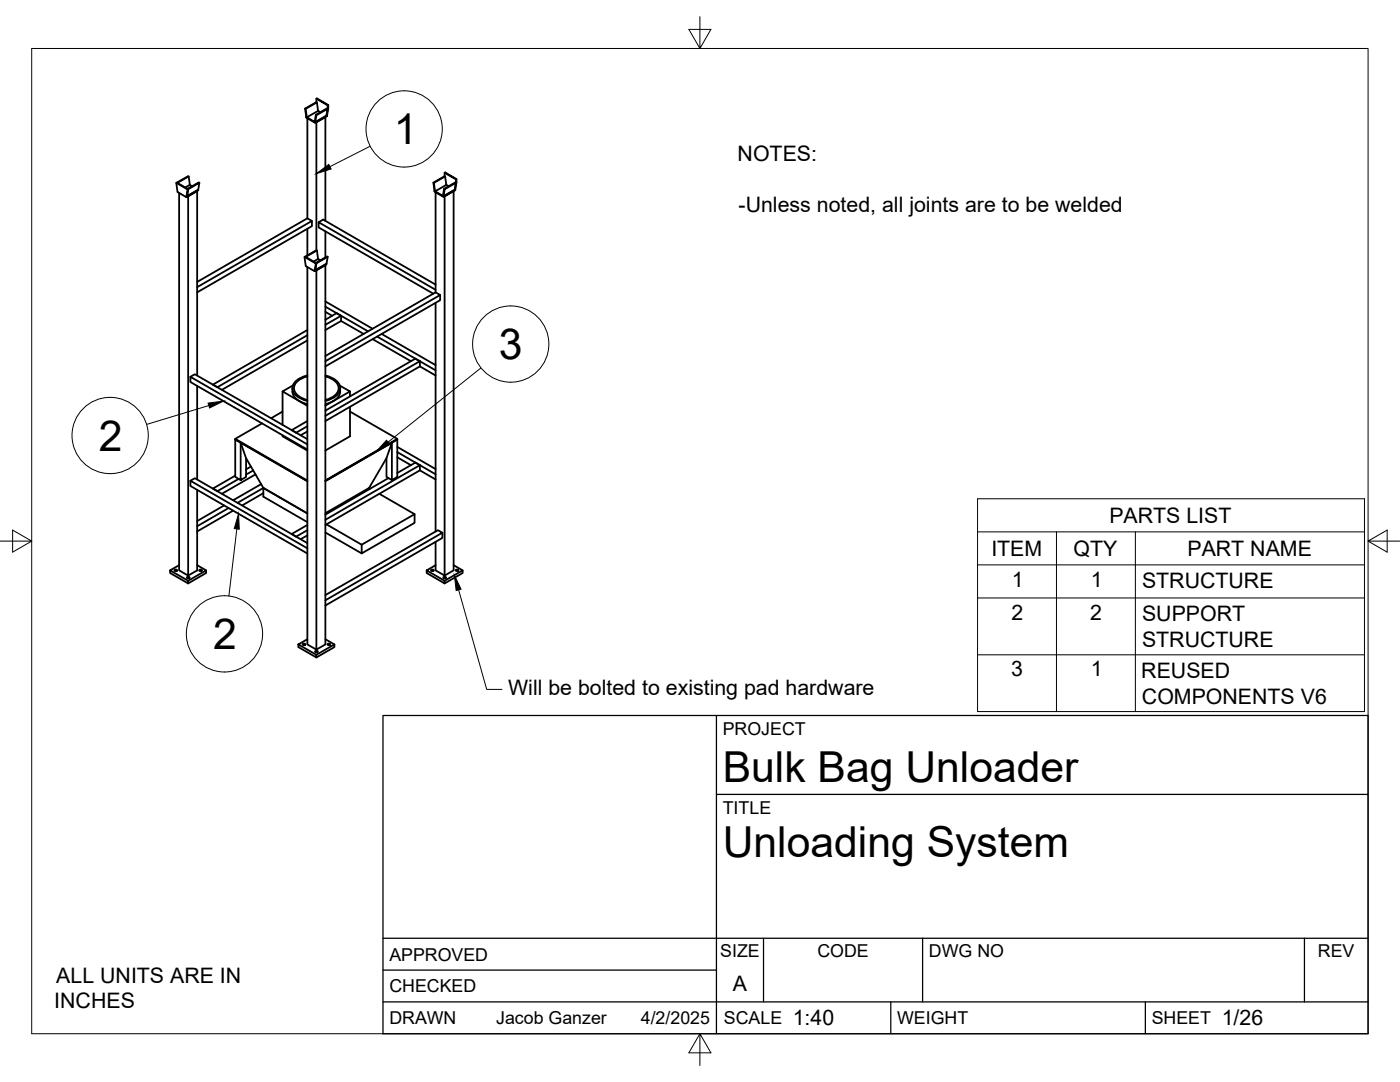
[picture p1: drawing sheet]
<svg xmlns="http://www.w3.org/2000/svg" width="279mm" height="216mm" viewBox="0 0 279 216" stroke-linecap="round" stroke-linejoin="round" font-family="sans-serif">
<!-- layer: Visible -->
<g fill="none" stroke="#000" stroke-width=".36">
<path d="M63.1 19.7l.1-.1 2.3 1.4h-.1zM63.1 19.7v.7M35.2 36.5h.2zM35.2 36.5l.2 1.8 1.8 1M35.3 36.6l2.2 1.2M35.4 36.5l2 1.2M35.8 38.5v75.3l1.7 1.1v-75.7l1.8-1.1v36.8M37.3 39.2l2.3-1.3v.1l-2.3 1.3zM37.3 37.7l.2 .1-.2 1.4M37.4 37.7l2.3-1.3 .1 .1-2.3 1.3zM37.4 37.8l-.2 1.5v-.1M37.5 37.8l-.2 1.4"/>
<path d="M37.7 35.2l-2.4 1.2 2.4-1.2 .2 1.7-.9 .5M37.9 36.9l.4 .2M39.8 36.5l-.2 1.4-2.3 1.3M60.9 21.7l2.3-1.3 .3 1.7M61 21.7l.2 1.7M61.1 23.3l1.8 1.1v.1l-1.8-1zM61.3 23.6v20M63 22.9l2.3-1.3 .1 .1-.2 1.4-2.3 1.3-.1-.1zM63 22.9l.1 .1 2.3-1.3-.2 1.4M63.1 23l-.2 1.4 2.3-1.3v.1l-2.3 1.3M63.2 20.4l-2.3 1.3 .2 1.6M63.5 22.1l-2.3 1.3-.1-.1"/>
<path d="M63.5 22.1l.4 .3M65.2 23.1l.1-.1-.1 .2zM65.4 21v.7l.1-.1-.2 1.4M65.5 21v.6M86.5 36.4l2.3-1.2 .3 1.7M86.6 36.5l.2 1.7M86.7 38.1l1.8 1.1v.1l-1.8-1.1zM86.9 38.4v19.9M88.6 37.7l2.3-1.3 .1 .1-.2 1.4-2.3 1.3-.1-.1zM88.6 37.7l.2 .1 2.2-1.3-.2 1.4M88.7 34.5l.1-.1 2.3 1.3-.1 .1zM88.7 34.5v.7"/>
<path d="M88.8 37.8l-.3 1.4 2.3-1.3v.1l-2.3 1.3M88.8 35.2l-2.3 1.2 .2 1.7M89.1 36.9l-2.3 1.3-.1-.1M89.1 36.9l.4 .2M90.8 37.9l.1-.1-.1 .2zM91 35.8v.7l.1-.1-.2 1.4M91.1 35.7v.7M39.3 56.3l22-12.7 1 .5-23 13.2M60.8 51.3h.2zM60.8 51.3l.2 1.8 1.8 1M60.9 51.3l2.2 1.2M61 51.3l2 1.2"/>
<path d="M61.3 53.3v75.3l1.8 1v-75.7l1.8-1v75.7l-1.8 1M61.3 45.6v5.4M62.3 44.1v1l-23 13.2M62.9 53.9l2.3-1.3v.2l-2.3 1.3zM62.9 52.5h.2l-.2 1.4M63 52.5l2.3-1.3h.1l-2.3 1.3zM63 52.6l-.2 1.5v-.1M63.1 52.5l-.2 1.4M63.2 50l-2.3 1.2 2.3-1.2 .3 1.7-.9 .5M63.5 51.7l.4 .2M63.6 44.3l.9-.5 22.4 13M64.9 44.1v-20.8l-1.8 1.1v25.5"/>
<path d="M64.9 46.2v5.2M65.4 51.2l-.2 1.4-2.3 1.3M86.9 57.8l-23.3-13.5v1.1l22.9 13.2M87.8 58.9v1l-22.9 13.2M38 75.2l.9-.5 22.4 12.9M39.3 77v18.7M56.4 78.1v6.7M58.4 77.5a2.38 2.38 0 0 0 1.4 2.5M58.4 76.9l-2 1.2 3.4 2M61.3 67.9l-17 9.9M61.3 65.8l-18.8 11 .9 .5 17.9-10.4M61.4 75.1a3.1 3.1 0 0 0-2.7 2.4 2.88 2.88 0 0 0 2.7 2.3"/>
<path d="M61.4 74.9a3.4 3.4 0 0 0-3 2.6 2.86 2.86 0 0 0 2.2 2.3l.8 .2M64.9 71l22-12.7 .9 .6-22.9 13.2M64.9 62.2l1.4 .8M64.9 61.2l8.6 4.9M64.9 60.2l9.5 5.4M65 74.9a3.4 3.4 0 0 1 2.9 2.6 2.84 2.84 0 0 1-2.2 2.3l-.7 .2M65 75.1a3.1 3.1 0 0 1 2.6 2.4 2.85 2.85 0 0 1-2.6 2.3M67.8 76.9l2 1.2-3.3 2M67.9 77.5a2.33 2.33 0 0 1-1.4 2.5M68.1 64.1l4.5 2.5M68.1 64.1l-3.2 1.7M68.1 63l-.9-.5-2.3 1.3"/>
<path d="M68.1 63l-3.2 1.8M68.1 63v1.1M69.8 78.1v1M74.4 67.7l7.6 4.4M75.3 67.2l11.6 6.7M76.2 66.6l10.7 6.3M83.8 73.1l3.1 1.8M83.8 73.1l-18.9 10.9M83.8 72.1l-.9-.5-18 10.3M83.8 72.1l-18.9 10.9M83.8 72.1v1M86.9 60.4v45.6"/>
<path d="M38 95.9l.9-.5 22.4 13M39.3 97.7v16.1l-1.8 1.1M46.9 94.9l-4.4 2.6 .9 .5 4.2-2.4M49.1 91.4v3.8l-1.1 .6v-7.5l-1.1-.6v7.5l1.1 .6M50.1 93.1l-1 .6M50.5 93.9l-1.4 .8M51 94.7l-6.7 3.8M52.1 96.6l-5.6 3.2M52.3 84.5l-5.4 3.1M52.6 97.4l-5.2 2.9M52.6 98.4l-4.3 2.5M52.6 97.4l8.7 5"/>
<path d="M52.6 97.4v1.7l8.7 5.1M56.4 86.8v.3l4.9 2.8M56.4 82.1l-2.3 1.4M59.8 80.1l1.5 .9M59.8 80l1.6 .6M61.3 88.7l-23.3-13.5v1l23.3 13.5M61.3 95.9l-14.4-8.3v.1l14.4 8.3-13.3-7.7 1.1 3.1 3.5 6M61.3 86.1l-1.3 .8M61.3 84l-3.1 1.8 .9 .5 2.2-1.3M64.9 95.9l14.4-8.3v.1l-14.4 8.3 13.3-7.7-1.1 3.1-3.4 6M66.5 80.1l-1.6 .8M66.5 80l-1.5 .6"/>
<path d="M69.8 81.2v5.9l-4.9 2.8M69.8 82.1l9.5 5.5M73.7 97.4l.2 .1M73.7 97.4l-8.8 5M75.7 98.5l7 4.1-10.5 6.1-7-4.1M77.1 91.4v3.8l1.1 .6v-7.5l1.1-.6v7.5l-1.1 .6M77.5 95.4l-12.6 7.3M79.3 91.2l2.7 1.6M79.3 90.2l7.6 4.4M79.3 89.2l7.6 4.4M83.8 93.9l3.1 1.8M83.8 92.8v1.1"/>
<path d="M83.8 93.9l-18.9 10.9M83.8 92.8l-.9-.5-3.6 2.1M83.8 92.8l-18.9 10.9M34.9 113.7l.5 .1-.3 .2-.3-.2zM35.8 112.8l-1.8 1 3.5 2.1v.5l-3.5-2.1v-.5M37.4 115.1l.4 .1-.2 .2-.3-.2zM39.3 112.8l1.8 1v.5l-3.6 2.1M39.8 113.7l.5 .1-.3 .2-.3-.2zM41.1 113.8l-3.6 2.1M44.7 100.9l-5.4 3.1M45.6 101.4l-6.3 3.6M46.5 101.9l-7.2 4.1"/>
<path d="M61.3 109.4l-23.3-13.5v1.1l23.3 13.4M61.3 106.8l-1.3 .8M61.3 104.8l-3.1 1.8 .9 .5 2.2-1.3M64.9 118.7l22.5-12.9 .9 .5-23.4 13.5M64.9 106.3l7.3 4.1M82.7 102.6v1.7l-10.5 6.1v-1.7M86.1 113.7l.5 .1-.3 .2-.3-.2zM86.9 108.1v5.7l1.8 1.1v-75.7l1.8-1.1v75.7l-1.8 1.1M86.9 112.8l-1.7 1 3.5 2.1v.5l-3.5-2.1v-.5M88.3 106.3v1l-23.4 13.5M88.5 115.1l.5 .1-.3 .2-.2-.2zM90.5 112.8l1.8 1v.5l-3.6 2.1"/>
<path d="M91 113.7l.5 .1-.3 .2-.3-.2zM92.3 113.8l-3.6 2.1M60.5 128.5l.5 .1-.3 .1-.3-.1zM61.3 127.6l-1.8 1 3.6 2.1v.5l-3.6-2.1v-.5M62.9 129.9l.5 .1-.2 .2-.3-.2zM64.9 127.6l1.8 1v.5l-3.6 2.1M65.4 128.5l.5 .1-.3 .1-.3-.1zM66.7 128.6l-3.6 2.1"/>
</g>
<!-- layer: Border -->
<path d="M6.3 9.7h266.7v196.6h-266.7zM139.7 3.3v6.4l2.2-3.8h-4.4l2.2 3.8M0 108h6.3l-3.8-2.2v4.4l3.8-2.2M273 108l3.8 2.2v-4.4l-3.8 2.2h6.4M139.7 206.3l-2.2 3.8h4.4l-2.2-3.8v6.3" fill="none" stroke="#000" stroke-width=".2"/>
<!-- layer: Titleblock -->
<path d="M76.4 142.8h196.6v63.5h-196.6zM143 158.5h130M143 142.8v63.5M76.4 199.9h196.6M76.4 193.6h66.6M76.4 187.2h196.6M152.4 187.2v12.7M177.8 199.9v6.4M184.1 187.2v12.7M228.6 199.9v6.4M260.3 187.2v12.7" fill="none" stroke="#000" stroke-width=".25"/>
<!-- layer: Leaders -->
<path d="M90.7 114.8l1.3 2.8-1 .2z" fill="#000" stroke="#000" stroke-width=".2"/>
<path d="M91.5 117.7l5.6 19.9h3.1" fill="none" stroke="#000" stroke-width=".2"/>
<!-- layer: Parts Lists -->
<path d="M195.1 99.5h77.2v42.5h-77.2zM195.1 106.1h77.2M195.1 112.7h77.2M195.1 119.3h77.2M210.8 106.1v35.9M226.6 106.1v35.9M195.1 130.7h77.2" fill="none" stroke="#000" stroke-width=".2"/>
<!-- layer: Balloons -->
<g fill="none" stroke="#000" stroke-width=".2">
<circle cx="80.7" cy="25.7" r="7.6"/>
<circle cx="101.9" cy="68.7" r="7.6"/>
<circle cx="22" cy="86.9" r="7.6"/>
<circle cx="44.8" cy="126.5" r="7.6"/>
</g>
<!-- layer: 0 -->
<path d="M63.1 34.6l2.5-1.8 .5 .9zM41.5 80.4l3.1-.4-2.8 1.4zM77.1 87.8l.7 .8-2.7 1.5zM47.6 102.5l.2 3.1-1-.1z" fill="#000" stroke="#000" stroke-width=".2"/>
<path d="M73.9 29.2l-8.1 4.1M96 73.4l-18.6 14.8M41.7 80.9l-12.4 3.8M47.3 105.5l-1.6 13.4" fill="none" stroke="#000" stroke-width=".2"/>
<g font-size="8.5">
<text x="78.6" y="28.8">1</text>
<text x="99.6" y="71.7">3</text>
<text x="19.7" y="90">2</text>
<text x="42.5" y="129.6">2</text>
<text x="144.3" y="156">Bulk Bag Unloader</text>
<text x="144.3" y="171">Unloading System</text>
</g>
<g font-size="4.3">
<text x="147.2" y="32.1">NOTES:</text>
<text x="147.4" y="42.3">-Unless noted, all joints are to be welded</text>
<text x="221.4" y="104.4">PARTS LIST</text>
<text x="197.8" y="111">ITEM</text>
<text x="214.3" y="110.8">QTY</text>
<text x="237" y="110.9">PART NAME</text>
<text x="202" y="117.1">1</text>
<text x="217.7" y="117.1">1</text>
<text x="227.9" y="117.3">STRUCTURE</text>
<text x="201.8" y="123.7">2</text>
<text x="217.6" y="123.7">2</text>
<text x="227.9" y="124">SUPPORT</text>
<text x="227.9" y="129.1">STRUCTURE</text>
<text x="201.8" y="135">3</text>
<text x="217.7" y="135">1</text>
<text x="227.8" y="135.3">REUSED</text>
<text x="101.4" y="138.6">Will be bolted to existing pad hardware</text>
<text x="227.9" y="140.4">COMPONENTS V6</text>
<text x="11.2" y="196.1">ALL UNITS ARE IN</text>
<text x="146.3" y="197.7">A</text>
<text x="10.8" y="201.2">INCHES</text>
<text x="158.2" y="204.6">1:40</text>
<text x="243.8" y="204.6">1/26</text>
</g>
<g font-size="3.5">
<text x="144.3" y="146.6">PROJECT</text>
<text x="144.3" y="162.3">TITLE</text>
<text x="77.7" y="191.7">APPROVED</text>
<text x="143.7" y="191">SIZE</text>
<text x="163.1" y="191">CODE</text>
<text x="185.4" y="191">DWG NO</text>
<text x="263" y="191">REV</text>
<text x="77.7" y="198">CHECKED</text>
<text x="77.7" y="204.4">DRAWN</text>
<text x="99" y="204.4">Jacob Ganzer</text>
<text x="127.9" y="204.4">4/2/2025</text>
<text x="144.5" y="204.4">SCALE</text>
<text x="179" y="204.4">WEIGHT</text>
<text x="229.8" y="204.4">SHEET</text>
</g>
</svg>
